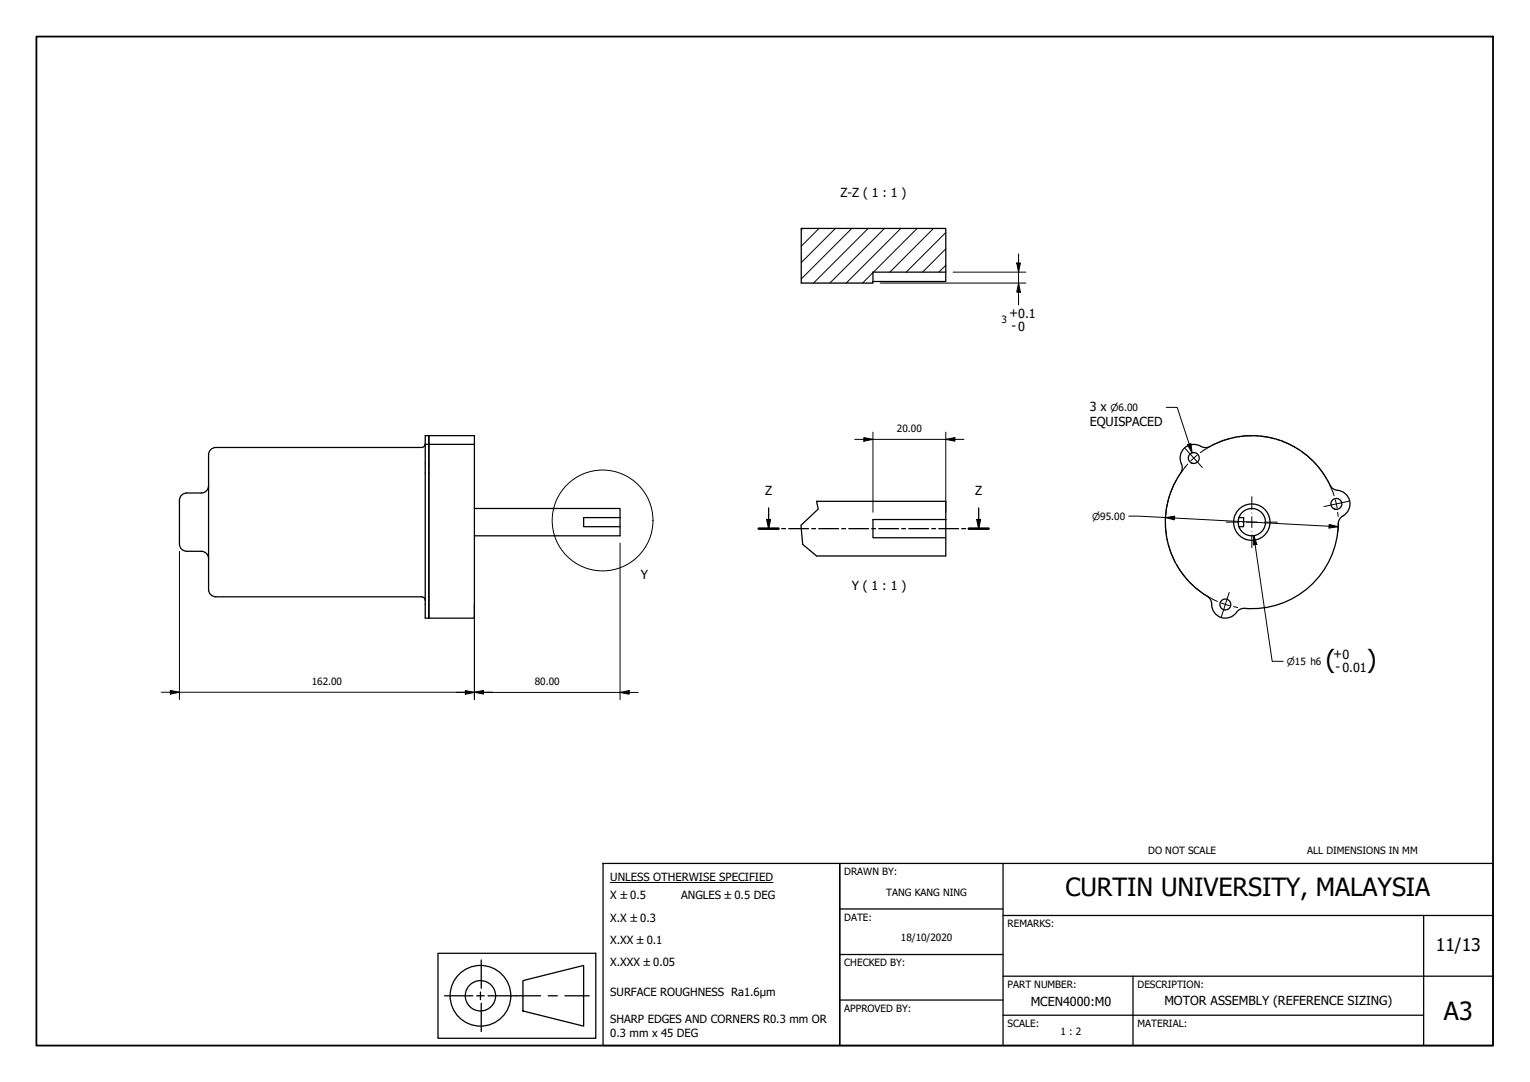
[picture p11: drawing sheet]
<svg xmlns="http://www.w3.org/2000/svg" width="420mm" height="297mm" viewBox="0 0 420 297" stroke-linecap="round" stroke-linejoin="round" font-family="sans-serif">
<!-- layer: Hatch (ISO) -->
<g fill="none" stroke="#000" stroke-width=".27">
<path d="M220.4 62.7l-.4 .4M224.9 62.7l-4.9 4.9M229.4 62.7l-9.4 9.4M233.9 62.7l-13.9 13.9M238.4 62.7l-15 15M239.7 74.9l-2.8 2.8M242.9 62.7l-15 15M247.4 62.7l-15 15M251.9 62.7l-12 12M256.4 62.7l-12 12M259.7 72.8l-1.9 1.9M259.7 68.3l-6.4 6.4"/>
<path d="M259.7 63.8l-10.8 10.9"/>
</g>
<!-- layer: Visible (ISO) -->
<g fill="none" stroke="#000" stroke-width=".35">
<path d="M220 62.7h39.7v12h-20v3h-19.7M259.7 74.7v2.6h-20M116.8 119.6h13.5v50.1h-13.5zM117.8 119.6v50.1M57.3 133.3a2 2 0 0 1-2 2h-4a2.01 2.01 0 0 0-2 2v12a2.01 2.01 0 0 0 2 2h4a2 2 0 0 1 2 2M116.8 122h13.5M116.8 121.8a1 1 0 0 1-1 1h-56.5a2.01 2.01 0 0 0-2 2v37a2 2 0 0 0 2 2h56.5a1.01 1.01 0 0 1 1 1M117.8 122v47.7M130.3 139.6h40v2.5M224.2 137.6h35.5v5M349.8 120.4a24.3 24.3 0 0 1 15.7 13.2 3 3 0 0 0 2.5 1.1 3.8 3.8 0 0 1 2.7 3.5 3.8 3.8 0 0 1-2.3 3.7 3.4 3.4 0 0 0-1 3.3 23.9 23.9 0 0 1-26.1 21.8 3 3 0 0 0-2.2 1.6 3.8 3.8 0 0 1-4.3 .7 3.8 3.8 0 0 1-2.1-3.9 3.4 3.4 0 0 0-2.4-2.5 23.9 23.9 0 0 1-5.8-33.5 3 3 0 0 0-.3-2.7 3.8 3.8 0 0 1 1.6-4.1 3.8 3.8 0 0 1 4.4 .2 3.4 3.4 0 0 0 3.3-.9 23.8 23.8 0 0 1 16.3-1.5M160.3 142.1h10v2.5h-10z"/>
<path d="M170.3 144.6v2.5h-40M239.7 142.6h20v5h-20zM259.7 147.6v5h-35.5M340.2 142.1l-.2 1 .2 1.5M340.2 142.1a3.7 3.7 0 0 1 5.8-1.8 3.7 3.7 0 0 1 0 6.1 3.7 3.7 0 0 1-5.8-1.8M340.2 142.1h1.3v2.5h-1.3"/>
<circle cx="327.8" cy="125.7" r="1.5"/>
<circle cx="367" cy="138.3" r="1.5"/>
<circle cx="343.8" cy="143.3" r="5"/>
<circle cx="336.5" cy="166" r="1.5"/>
</g>
<!-- layer: Break Line (ISO) -->
<path d="M220 62.7v15M224.2 137.6l.5 2.1-4.7 4.5 .4 5.2 3.8 3.2" fill="none" stroke="#000" stroke-width=".35"/>
<!-- layer: Detail Boundary (ISO) -->
<circle cx="165.5" cy="142.9" r="13.8" fill="none" stroke="#000" stroke-width=".27"/>
<!-- layer: Section Line (ISO) -->
<g fill="none" stroke="#000" stroke-width=".35">
<path d="M211.1 139.4v5.7M268.8 139.4v5.7M208.4 145.1h5.4M210.6 142.6h1l-.5 2.5zM214.7 145.1h1M216.6 145.1h5.4M222.9 145.1h1.1M224.8 145.1h5.5M231.2 145.1h1M233.1 145.1h5.4M239.4 145.1h1M241.3 145.1h5.5"/>
<path d="M247.6 145.1h1.1M249.6 145.1h5.4M255.9 145.1h1M257.8 145.1h5.4M264.1 145.1h1.1M266 145.1h5.5M268.3 142.6h1l-.5 2.5z"/>
</g>
<path d="M208.4 145.1h5.4M266 145.1h5.5" fill="none" stroke="#000" stroke-width=".7"/>
<g fill="#000">
<path d="M210.6 142.6h1l-.5 2.5z" fill-rule="evenodd"/>
<path d="M268.3 142.6h1l-.5 2.5z" fill-rule="evenodd"/>
</g>
<!-- layer: Border (ISO) -->
<path d="M10 10h400v277h-400z" fill="none" stroke="#000" stroke-width=".5"/>
<!-- layer: Title (ISO) -->
<g fill="none" stroke="#000" stroke-width=".35">
<path d="M165.6 237h65v50h-65zM230.6 237h179.4v50h-179.4zM275.5 237v50M230.6 249.5h44.9M275.5 251.3h134.5M391 251.3v35.7M120.3 261.7h43.3v23.3h-43.3zM122.1 273.4h7.8M130.9 273.4h2.1M131.9 272.3v2.1M132.2 263.5v7.8M132.2 275.4v7.8"/>
<path d="M134 273.4h14.5M143.6 269.2l16.7-4.2v16.7l-16.7-4.2zM150.5 273.4h2.6M155.1 273.4h6.7M230.6 274.5h44.9M230.6 262h44.9M275.5 278.7h115.5M275.5 268h134.5M311.1 268v19"/>
<circle cx="131.9" cy="273.4" r="8.3"/>
<circle cx="131.9" cy="273.4" r="4.2"/>
</g>
<path d="M167.6 242.3h44.7" fill="none" stroke="#000" stroke-width=".27"/>
<!-- layer: Dimension (ISO) -->
<g fill="none" stroke="#000" stroke-width=".27">
<path d="M241.7 77.7h40M261.7 74.7h20M279.2 72.2h1l-.5 2.5zM279.7 77.7l.5 2.5h-1zM279.7 69.7v14M239.7 118.6v22M259.7 118.6v22M320.3 111.8h3l4.1 12.5M234.7 120.6h30M237.2 120.1l2.5 .5-2.5 .5zM259.7 120.6l2.5-.5v1zM326.1 122.1l1-.3 .3 2.5z"/>
<path d="M49.3 151.3v40.7M170.3 149.1v43M310 141.7l57.5 2.9M320.1 142.1l2.5-.4-.1 1zM344.3 147.1l.9 2.4-1 .1zM344.3 147.1l5.1 34.5h3M365 144l2.5 .6-2.5 .4zM367.5 143.8l-.2 2.8M130.3 165.7v26.4M44.3 190h91M46.8 189.5l2.5 .5-2.5 .5zM125.3 190.1h50"/>
<path d="M127.8 189.6l2.5 .5-2.5 .5zM130.3 190l2.5-.5v1zM170.3 190.1l2.5-.5v1z"/>
</g>
<g fill="#000">
<path d="M279.2 72.2h1l-.5 2.5z" fill-rule="evenodd"/>
<path d="M279.7 77.7l.5 2.5h-1z" fill-rule="evenodd"/>
<path d="M237.2 120.1l2.5 .5-2.5 .5z" fill-rule="evenodd"/>
<path d="M259.7 120.6l2.5-.5v1z" fill-rule="evenodd"/>
<path d="M326.1 122.1l1-.3 .3 2.5z" fill-rule="evenodd"/>
<path d="M320.1 142.1l2.5-.4-.1 1z" fill-rule="evenodd"/>
<path d="M344.3 147.1l.9 2.4-1 .1z" fill-rule="evenodd"/>
<path d="M365 144l2.5 .6-2.5 .4z" fill-rule="evenodd"/>
<path d="M46.8 189.5l2.5 .5-2.5 .5z" fill-rule="evenodd"/>
<path d="M127.8 189.6l2.5 .5-2.5 .5z" fill-rule="evenodd"/>
<path d="M130.3 190l2.5-.5v1z" fill-rule="evenodd"/>
<path d="M170.3 190.1l2.5-.5v1z" fill-rule="evenodd"/>
</g>
<!-- layer: Center Mark (ISO) -->
<g fill="none" stroke="#000" stroke-width=".27">
<path d="M325.5 123.1l4.7 5.2M343.8 136.3v3.5M370.4 137.6l-6.8 1.5M336.8 143.3h3.5M341.3 143.3h.1M342.3 143.3h3M343.8 140.8v.1M343.8 141.9v2.9M343.8 145.8h.1M343.8 146.8v3.5M346.3 143.3h.1M347.3 143.3h3.5"/>
<path d="M337.6 162.6l-2.2 6.7"/>
</g>
<!-- layer: Centerline (ISO) -->
<g fill="none" stroke="#000" stroke-width=".27">
<path d="M344 119.6l-4 .3M344.5 119.6l1.1 .1M346.1 119.7l4 .8M320.8 137.3l-.6 4M321.3 135.8l-.3 1M323.1 131.6l-1.6 3.7M323.9 130.3l-.5 .9M326.2 127.4l-2 2.5M328.7 125l-1.7 1.6M332.3 122.6l-2.7 1.7M333.7 121.9l-.9 .4M338 120.4l-3.8 1.3"/>
<path d="M339.5 120l-1 .2M350.5 120.6l1 .3M352 121.1l3.7 1.7M356.1 123.1l.9 .5M357.4 123.9l3.1 2.6M360.8 126.9l.7 .7M361.9 128l2.3 3.3M364.5 131.8l.5 .9M365.2 133.1l1.2 3M366.7 137.2l.5 2.3M320.1 143.3l.3 4M320.1 141.8v1"/>
<path d="M320.5 147.8l.2 1M320.8 149.3l1.4 3.9M322.4 153.6l.4 .9M323.1 155l2.3 3.3M325.7 158.7l.7 .8M326.7 159.8l3.1 2.7M367.3 140.6l.2 1.2M330.2 162.8l.8 .6M331.5 163.6l2.8 1.5M335.4 165.6l2.2 .7M338.7 166.5l1.2 .3"/>
</g>
<g font-size="6.9">
<text x="364.1" y="183.5">(</text>
<text x="375.3" y="183.5">)</text>
<text x="292.6" y="246.1">CURTIN UNIVERSITY, MALAYSIA</text>
<text x="396.5" y="280">A3</text>
</g>
<text font-size="4.8" x="394.3" y="261.1">11/13</text>
<g font-size="3.4">
<text x="230.8" y="54.2">Z-Z ( 1 : 1 )</text>
<text x="277.1" y="87.1">+0.1</text>
<text x="277.8" y="90.6">- 0</text>
<text x="299.2" y="112.9">3 x</text>
<text x="299.2" y="117">EQUISPACED</text>
<text x="210.1" y="135.9">Z</text>
<text x="267.8" y="135.9">Z</text>
<text x="176" y="159.1">Y</text>
<text x="233.9" y="162.1">Y ( 1 : 1 )</text>
<text x="366.1" y="180.7">+0</text>
<text x="366.8" y="184.2">- 0.01</text>
<text x="319.8" y="275.9">MOTOR ASSEMBLY (REFERENCE SIZING)</text>
<text x="283.1" y="276.2">MCEN4000:M0</text>
</g>
<g font-size="3.1">
<text x="167.6" y="241.8">UNLESS OTHERWISE SPECIFIED</text>
<text x="167.6" y="246.9">X ±0.5</text>
<text x="187.1" y="246.9">ANGLES ±0.5 DEG</text>
<text x="167.6" y="253">X.X ±0.3</text>
<text x="167.6" y="259.1">X.XX ±0.1</text>
<text x="167.6" y="265.1">X.XXX ±0.05</text>
<text x="167.6" y="273.5">SURFACE ROUGHNESS Ra1.6µm</text>
<text x="167.6" y="280.9">SHARP EDGES AND CORNERS R0.3 mm OR</text>
<text x="167.6" y="284.6">0.3 mm x 45 DEG</text>
</g>
<g font-size="2.7">
<text x="275" y="88.8">3</text>
<text x="246.3" y="118.6">20.00</text>
<text x="85.6" y="188">162.00</text>
<text x="146.9" y="188">80.00</text>
<text x="315.3" y="234.4">DO NOT SCALE</text>
<text x="359" y="234.4">ALL DIMENSIONS IN MM</text>
<text x="231.9" y="240.3">DRAWN BY:</text>
<text x="243.4" y="245.9">TANG KANG NING</text>
<text x="231.9" y="252.8">DATE:</text>
<text x="276.7" y="254.6">REMARKS:</text>
<text x="247.4" y="258.2">18/10/2020</text>
<text x="231.9" y="265.3">CHECKED BY:</text>
<text x="276.7" y="271.2">PART NUMBER:</text>
<text x="312.4" y="271.3">DESCRIPTION:</text>
<text x="231.9" y="277.8">APPROVED BY:</text>
<text x="276.7" y="282">SCALE:</text>
<text x="312.4" y="282">MATERIAL:</text>
<text x="291.3" y="284">1 : 2</text>
</g>
<g font-size="2.6">
<text x="305" y="112.9">⌀6.00</text>
<text x="299.9" y="142.7">⌀95.00</text>
<text x="353.4" y="182.6">⌀15 h6</text>
</g>
</svg>
